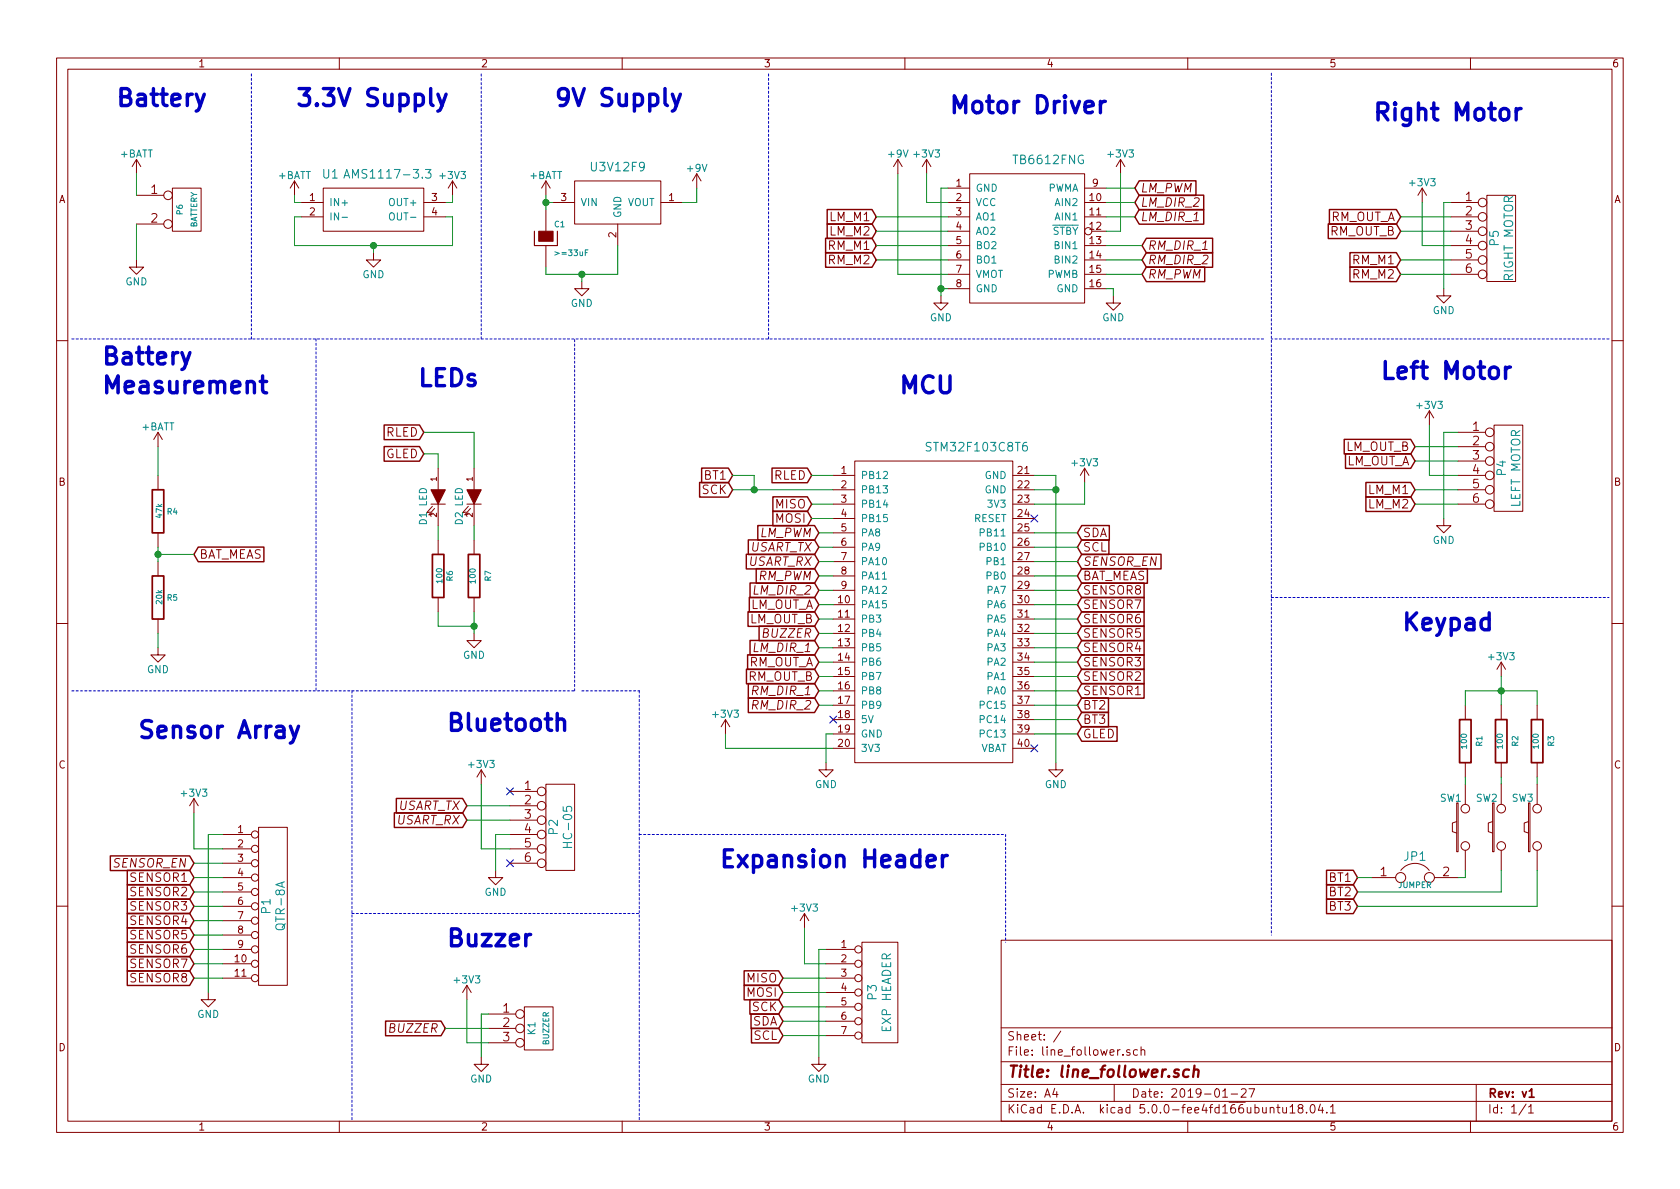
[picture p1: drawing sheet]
EESchema Schematic File Version 4
LIBS:line_follower-cache
EELAYER 26 0
EELAYER END
$Descr A4 11693 8268
encoding utf-8
Sheet 1 1
Title "line_follower.sch"
Date "2019-01-27"
Rev "v1"
Comp ""
Comment1 ""
Comment2 ""
Comment3 ""
Comment4 ""
$EndDescr
$Comp
L line_follower-cache:TB6612FNG U7
U 1 1
P 7150 1650
F 0 "U7" H 6800 2200 60  0001 C CNN
F 1 "TB6612FNG" H 7300 2200 60  0000 C CNN
F 2 "line_follower:tb6612fng_sparkfun" H 6750 1650 60  0001 C CNN
F 3 "" H 6750 1650 60  0000 C CNN
	1    7150 1650
	1    0    0    -1  
$EndComp
$Comp
L line_follower-cache:SW_PUSH SW2
U 1 1
P 10450 5750
F 0 "SW2" V 10650 5850 50  0000 C CNN
F 1 "SW_PUSH" H 10450 5670 50  0001 C CNN
F 2 "line_follower:SW_PUSH_6mm_h5mm" H 10450 5750 60  0001 C CNN
F 3 "~" H 10450 5750 60  0000 C CNN
	1    10450 5750
	0    -1   -1   0   
$EndComp
$Comp
L line_follower-cache:SW_PUSH SW3
U 1 1
P 10700 5750
F 0 "SW3" V 10900 5850 50  0000 C CNN
F 1 "SW_PUSH" H 10700 5670 50  0001 C CNN
F 2 "line_follower:SW_PUSH_6mm_h5mm" H 10700 5750 60  0001 C CNN
F 3 "~" H 10700 5750 60  0000 C CNN
	1    10700 5750
	0    -1   -1   0   
$EndComp
NoConn ~ 5800 5000
NoConn ~ 7200 5200
NoConn ~ 7200 3600
$Comp
L line_follower-cache:R R4
U 1 1
P 1100 3550
F 0 "R4" H 1200 3550 40  0000 C CNN
F 1 "47k" V 1107 3551 40  0000 C CNN
F 2 "line_follower:R_Axial_DIN0204_L3.6mm_D1.6mm_P7.62mm_Horizontal" V 1030 3550 30  0001 C CNN
F 3 "~" H 1100 3550 30  0000 C CNN
	1    1100 3550
	1    0    0    -1  
$EndComp
$Comp
L line_follower-cache:R R5
U 1 1
P 1100 4150
F 0 "R5" H 1200 4150 40  0000 C CNN
F 1 "20k" V 1107 4151 40  0000 C CNN
F 2 "line_follower:R_Axial_DIN0204_L3.6mm_D1.6mm_P7.62mm_Horizontal" V 1030 4150 30  0001 C CNN
F 3 "~" H 1100 4150 30  0000 C CNN
	1    1100 4150
	1    0    0    -1  
$EndComp
Text GLabel 9750 1500 0    60   Input ~ 0
RM_OUT_A
Text GLabel 9750 1600 0    60   Input ~ 0
RM_OUT_B
Text GLabel 9750 1800 0    60   Input ~ 0
RM_M1
Text GLabel 9750 1900 0    60   Input ~ 0
RM_M2
Text GLabel 6100 1700 0    60   Input ~ 0
RM_M1
Text GLabel 6100 1800 0    60   Input ~ 0
RM_M2
Text GLabel 6100 1600 0    60   Input ~ 0
LM_M2
Text GLabel 6100 1500 0    60   Input ~ 0
LM_M1
Text GLabel 9850 3400 0    60   Input ~ 0
LM_M1
Text GLabel 9850 3500 0    60   Input ~ 0
LM_M2
Text GLabel 9850 3200 0    60   Input ~ 0
LM_OUT_A
Text GLabel 9850 3100 0    60   Input ~ 0
LM_OUT_B
Text GLabel 5700 4600 0    60   Input ~ 0
RM_OUT_A
Text GLabel 5700 4700 0    60   Input ~ 0
RM_OUT_B
Text GLabel 5700 4200 0    60   Input ~ 0
LM_OUT_A
Text GLabel 5700 4300 0    60   Input ~ 0
LM_OUT_B
Text GLabel 1350 3850 2    60   Input ~ 0
BAT_MEAS
Text GLabel 7500 4000 2    60   Input ~ 0
BAT_MEAS
Text GLabel 7500 4800 2    60   Input ~ 0
SENSOR1
Text GLabel 7500 4700 2    60   Input ~ 0
SENSOR2
Text GLabel 7500 4600 2    60   Input ~ 0
SENSOR3
Text GLabel 7500 4500 2    60   Input ~ 0
SENSOR4
Text GLabel 7500 4400 2    60   Input ~ 0
SENSOR5
Text GLabel 7500 4300 2    60   Input ~ 0
SENSOR6
Text GLabel 7500 4200 2    60   Input ~ 0
SENSOR7
Text GLabel 7500 4100 2    60   Input ~ 0
SENSOR8
Text GLabel 1350 6100 0    60   Input ~ 0
SENSOR1
Text GLabel 1350 6200 0    60   Input ~ 0
SENSOR2
Text GLabel 1350 6300 0    60   Input ~ 0
SENSOR3
Text GLabel 1350 6400 0    60   Input ~ 0
SENSOR4
Text GLabel 1350 6500 0    60   Input ~ 0
SENSOR5
Text GLabel 1350 6600 0    60   Input ~ 0
SENSOR6
Text GLabel 1350 6700 0    60   Input ~ 0
SENSOR7
Text GLabel 1350 6800 0    60   Input ~ 0
SENSOR8
Text GLabel 7500 3900 2    60   Input Italic 0
SENSOR_EN
Text GLabel 1350 6000 0    60   Input Italic 0
SENSOR_EN
Text GLabel 5700 4400 0    60   Input Italic 0
BUZZER
Text GLabel 3100 7150 0    60   Input Italic 0
BUZZER
Text GLabel 7900 1300 2    60   Input Italic 0
LM_PWM
Text GLabel 7950 1900 2    60   Input Italic 0
RM_PWM
Text GLabel 5700 4000 0    60   Input Italic 0
RM_PWM
Text GLabel 5700 3700 0    60   Input Italic 0
LM_PWM
Text GLabel 7950 1800 2    60   Input Italic 0
RM_DIR_2
Text GLabel 7950 1700 2    60   Input Italic 0
RM_DIR_1
Text GLabel 7900 1500 2    60   Input Italic 0
LM_DIR_1
Text GLabel 7900 1400 2    60   Input Italic 0
LM_DIR_2
Text GLabel 5700 4100 0    60   Input Italic 0
LM_DIR_2
Text GLabel 5700 4500 0    60   Input Italic 0
LM_DIR_1
Text GLabel 5700 3900 0    60   Input Italic 0
USART_RX
Text GLabel 5700 3800 0    60   Input Italic 0
USART_TX
Text GLabel 3250 5700 0    60   Input Italic 0
USART_RX
Text GLabel 3250 5600 0    60   Input Italic 0
USART_TX
Text GLabel 5100 3300 0    60   Input ~ 0
BT1
Text GLabel 7500 4900 2    60   Input ~ 0
BT2
Text GLabel 7500 5000 2    60   Input ~ 0
BT3
Text GLabel 9450 6100 0    60   Input ~ 0
BT1
Text GLabel 9450 6200 0    60   Input ~ 0
BT2
NoConn ~ 3550 5500
NoConn ~ 3550 6000
$Comp
L line_follower-cache:LED D2
U 1 1
P 3300 3450
F 0 "D2" H 3450 3350 50  0000 C CNN
F 1 "LED" H 3300 3350 50  0000 C CNN
F 2 "line_follower:LED_D5.0mm" H 3300 3450 60  0001 C CNN
F 3 "" H 3300 3450 60  0000 C CNN
	1    3300 3450
	0    1    1    0   
$EndComp
$Comp
L line_follower-cache:LED D1
U 1 1
P 3050 3450
F 0 "D1" H 3200 3350 50  0000 C CNN
F 1 "LED" H 3050 3350 50  0000 C CNN
F 2 "line_follower:LED_D5.0mm" H 3050 3450 60  0001 C CNN
F 3 "" H 3050 3450 60  0000 C CNN
	1    3050 3450
	0    1    1    0   
$EndComp
$Comp
L line_follower-cache:R R7
U 1 1
P 3300 4000
F 0 "R7" V 3200 4000 40  0000 C CNN
F 1 "100" V 3307 4001 40  0000 C CNN
F 2 "line_follower:R_Axial_DIN0204_L3.6mm_D1.6mm_P7.62mm_Horizontal" V 3230 4000 30  0001 C CNN
F 3 "" H 3300 4000 30  0000 C CNN
	1    3300 4000
	-1   0    0    1   
$EndComp
$Comp
L line_follower-cache:R R6
U 1 1
P 3050 4000
F 0 "R6" V 3130 4000 40  0000 C CNN
F 1 "100" V 3057 4001 40  0000 C CNN
F 2 "line_follower:R_Axial_DIN0204_L3.6mm_D1.6mm_P7.62mm_Horizontal" V 2980 4000 30  0001 C CNN
F 3 "" H 3050 4000 30  0000 C CNN
	1    3050 4000
	1    0    0    -1  
$EndComp
Text GLabel 7500 5100 2    60   Input ~ 0
GLED
Text GLabel 5650 3300 0    60   Input ~ 0
RLED
Text GLabel 2950 3150 0    60   Input ~ 0
GLED
Text GLabel 2950 3000 0    60   Input ~ 0
RLED
Text GLabel 5450 7100 0    60   Input ~ 0
SDA
Text GLabel 5450 7200 0    60   Input ~ 0
SCL
Text GLabel 5450 6800 0    60   Input ~ 0
MISO
Text GLabel 5450 6900 0    60   Input ~ 0
MOSI
Text GLabel 5450 7000 0    60   Input ~ 0
SCK
Text GLabel 5100 3400 0    60   Input ~ 0
SCK
Text GLabel 5650 3500 0    60   Input ~ 0
MISO
Text GLabel 5650 3600 0    60   Input ~ 0
MOSI
Text GLabel 7500 3700 2    60   Input ~ 0
SDA
Text GLabel 7500 3800 2    60   Input ~ 0
SCL
$Comp
L line_follower-cache:JUMPER JP1
U 1 1
P 9850 6100
F 0 "JP1" H 9850 6250 60  0000 C CNN
F 1 "JUMPER" H 9850 6050 40  0000 C CNN
F 2 "line_follower:Pin_Header_Straight_1x02_Pitch2.54mm" H 9850 6100 60  0001 C CNN
F 3 "" H 9850 6100 60  0000 C CNN
	1    9850 6100
	1    0    0    -1  
$EndComp
Text GLabel 5700 4800 0    60   Input Italic 0
RM_DIR_1
Text GLabel 5700 4900 0    60   Input Italic 0
RM_DIR_2
$Comp
L line_follower-cache:CAPAPOL C1
U 1 1
P 3800 1650
F 0 "C1" H 3850 1750 40  0000 L CNN
F 1 ">=33uF" H 3850 1550 40  0000 L CNN
F 2 "line_follower:CP_Radial_D6.3mm_P2.50mm" H 3900 1500 30  0001 C CNN
F 3 "" H 3800 1650 300 0000 C CNN
	1    3800 1650
	1    0    0    -1  
$EndComp
$Comp
L line_follower-cache:R R1
U 1 1
P 10200 5150
F 0 "R1" V 10100 5150 40  0000 C CNN
F 1 "100" V 10207 5151 40  0000 C CNN
F 2 "line_follower:R_Axial_DIN0204_L3.6mm_D1.6mm_P7.62mm_Horizontal" V 10130 5150 30  0001 C CNN
F 3 "" H 10200 5150 30  0000 C CNN
	1    10200 5150
	-1   0    0    1   
$EndComp
$Comp
L line_follower-cache:R R2
U 1 1
P 10450 5150
F 0 "R2" V 10350 5150 40  0000 C CNN
F 1 "100" V 10457 5151 40  0000 C CNN
F 2 "line_follower:R_Axial_DIN0204_L3.6mm_D1.6mm_P7.62mm_Horizontal" V 10380 5150 30  0001 C CNN
F 3 "" H 10450 5150 30  0000 C CNN
	1    10450 5150
	-1   0    0    1   
$EndComp
$Comp
L line_follower-cache:R R3
U 1 1
P 10700 5150
F 0 "R3" V 10600 5150 40  0000 C CNN
F 1 "100" V 10707 5151 40  0000 C CNN
F 2 "line_follower:R_Axial_DIN0204_L3.6mm_D1.6mm_P7.62mm_Horizontal" V 10630 5150 30  0001 C CNN
F 3 "" H 10700 5150 30  0000 C CNN
	1    10700 5150
	-1   0    0    1   
$EndComp
$Comp
L line_follower-cache:+3V3 #PWR01
U 1 1
P 3150 1350
F 0 "#PWR01" H 3150 1200 50  0001 C CNN
F 1 "+3V3" H 3150 1490 50  0000 C CNN
F 2 "" H 3150 1350 50  0001 C CNN
F 3 "" H 3150 1350 50  0001 C CNN
	1    3150 1350
	1    0    0    -1  
$EndComp
$Comp
L line_follower-cache:+9V #PWR02
U 1 1
P 4850 1300
F 0 "#PWR02" H 4850 1150 50  0001 C CNN
F 1 "+9V" H 4850 1440 50  0000 C CNN
F 2 "" H 4850 1300 50  0001 C CNN
F 3 "" H 4850 1300 50  0001 C CNN
	1    4850 1300
	1    0    0    -1  
$EndComp
$Comp
L line_follower-cache:+9V #PWR03
U 1 1
P 6250 1200
F 0 "#PWR03" H 6250 1050 50  0001 C CNN
F 1 "+9V" H 6250 1340 50  0000 C CNN
F 2 "" H 6250 1200 50  0001 C CNN
F 3 "" H 6250 1200 50  0001 C CNN
	1    6250 1200
	1    0    0    -1  
$EndComp
$Comp
L line_follower-cache:+3V3 #PWR04
U 1 1
P 6450 1200
F 0 "#PWR04" H 6450 1050 50  0001 C CNN
F 1 "+3V3" H 6450 1340 50  0000 C CNN
F 2 "" H 6450 1200 50  0001 C CNN
F 3 "" H 6450 1200 50  0001 C CNN
	1    6450 1200
	1    0    0    -1  
$EndComp
$Comp
L line_follower-cache:GND #PWR05
U 1 1
P 6550 2050
F 0 "#PWR05" H 6550 1800 50  0001 C CNN
F 1 "GND" H 6550 1900 50  0000 C CNN
F 2 "" H 6550 2050 50  0001 C CNN
F 3 "" H 6550 2050 50  0001 C CNN
	1    6550 2050
	1    0    0    -1  
$EndComp
$Comp
L line_follower-cache:GND #PWR06
U 1 1
P 7750 2050
F 0 "#PWR06" H 7750 1800 50  0001 C CNN
F 1 "GND" H 7750 1900 50  0000 C CNN
F 2 "" H 7750 2050 50  0001 C CNN
F 3 "" H 7750 2050 50  0001 C CNN
	1    7750 2050
	1    0    0    -1  
$EndComp
$Comp
L line_follower-cache:GND #PWR07
U 1 1
P 10050 2000
F 0 "#PWR07" H 10050 1750 50  0001 C CNN
F 1 "GND" H 10050 1850 50  0000 C CNN
F 2 "" H 10050 2000 50  0001 C CNN
F 3 "" H 10050 2000 50  0001 C CNN
	1    10050 2000
	1    0    0    -1  
$EndComp
$Comp
L line_follower-cache:+3V3 #PWR08
U 1 1
P 9900 1400
F 0 "#PWR08" H 9900 1250 50  0001 C CNN
F 1 "+3V3" H 9900 1540 50  0000 C CNN
F 2 "" H 9900 1400 50  0001 C CNN
F 3 "" H 9900 1400 50  0001 C CNN
	1    9900 1400
	1    0    0    -1  
$EndComp
$Comp
L line_follower-cache:GND #PWR09
U 1 1
P 10050 3600
F 0 "#PWR09" H 10050 3350 50  0001 C CNN
F 1 "GND" H 10050 3450 50  0000 C CNN
F 2 "" H 10050 3600 50  0001 C CNN
F 3 "" H 10050 3600 50  0001 C CNN
	1    10050 3600
	1    0    0    -1  
$EndComp
$Comp
L line_follower-cache:+3V3 #PWR010
U 1 1
P 9950 2950
F 0 "#PWR010" H 9950 2800 50  0001 C CNN
F 1 "+3V3" H 9950 3090 50  0000 C CNN
F 2 "" H 9950 2950 50  0001 C CNN
F 3 "" H 9950 2950 50  0001 C CNN
	1    9950 2950
	1    0    0    -1  
$EndComp
$Comp
L line_follower-cache:GND #PWR011
U 1 1
P 3300 4400
F 0 "#PWR011" H 3300 4150 50  0001 C CNN
F 1 "GND" H 3300 4250 50  0000 C CNN
F 2 "" H 3300 4400 50  0001 C CNN
F 3 "" H 3300 4400 50  0001 C CNN
	1    3300 4400
	1    0    0    -1  
$EndComp
Text GLabel 9450 6300 0    60   Input ~ 0
BT3
$Comp
L line_follower-cache:+3V3 #PWR012
U 1 1
P 10450 4700
F 0 "#PWR012" H 10450 4550 50  0001 C CNN
F 1 "+3V3" H 10450 4840 50  0000 C CNN
F 2 "" H 10450 4700 50  0001 C CNN
F 3 "" H 10450 4700 50  0001 C CNN
	1    10450 4700
	1    0    0    -1  
$EndComp
$Comp
L line_follower-cache:CONN_11 P1
U 1 1
P 1900 6300
F 0 "P1" V 1850 6300 60  0000 C CNN
F 1 "QTR-8A" V 1950 6300 60  0000 C CNN
F 2 "line_follower:Pin_Header_Straight_1x11_Pitch2.54mm" H 1900 6300 60  0001 C CNN
F 3 "" H 1900 6300 60  0000 C CNN
	1    1900 6300
	1    0    0    -1  
$EndComp
$Comp
L line_follower-cache:CONN_7 P3
U 1 1
P 6100 6900
F 0 "P3" V 6070 6900 60  0000 C CNN
F 1 "EXP HEADER" V 6170 6900 60  0000 C CNN
F 2 "line_follower:Header" H 6100 6900 60  0001 C CNN
F 3 "" H 6100 6900 60  0000 C CNN
	1    6100 6900
	1    0    0    -1  
$EndComp
$Comp
L line_follower-cache:CONN_6 P2
U 1 1
P 3900 5750
F 0 "P2" V 3850 5750 60  0000 C CNN
F 1 "HC-05" V 3950 5750 60  0000 C CNN
F 2 "line_follower:HC-05" H 3900 5750 60  0001 C CNN
F 3 "" H 3900 5750 60  0000 C CNN
	1    3900 5750
	1    0    0    -1  
$EndComp
$Comp
L line_follower-cache:+3V3 #PWR013
U 1 1
P 3350 5450
F 0 "#PWR013" H 3350 5300 50  0001 C CNN
F 1 "+3V3" H 3350 5590 50  0000 C CNN
F 2 "" H 3350 5450 50  0001 C CNN
F 3 "" H 3350 5450 50  0001 C CNN
	1    3350 5450
	1    0    0    -1  
$EndComp
$Comp
L line_follower-cache:GND #PWR014
U 1 1
P 3450 6050
F 0 "#PWR014" H 3450 5800 50  0001 C CNN
F 1 "GND" H 3450 5900 50  0000 C CNN
F 2 "" H 3450 6050 50  0001 C CNN
F 3 "" H 3450 6050 50  0001 C CNN
	1    3450 6050
	1    0    0    -1  
$EndComp
$Comp
L line_follower-cache:+3V3 #PWR015
U 1 1
P 5600 6450
F 0 "#PWR015" H 5600 6300 50  0001 C CNN
F 1 "+3V3" H 5600 6590 50  0000 C CNN
F 2 "" H 5600 6450 50  0001 C CNN
F 3 "" H 5600 6450 50  0001 C CNN
	1    5600 6450
	1    0    0    -1  
$EndComp
$Comp
L line_follower-cache:GND #PWR016
U 1 1
P 5700 7350
F 0 "#PWR016" H 5700 7100 50  0001 C CNN
F 1 "GND" H 5700 7200 50  0000 C CNN
F 2 "" H 5700 7350 50  0001 C CNN
F 3 "" H 5700 7350 50  0001 C CNN
	1    5700 7350
	1    0    0    -1  
$EndComp
$Comp
L line_follower-cache:GND #PWR017
U 1 1
P 1450 6900
F 0 "#PWR017" H 1450 6650 50  0001 C CNN
F 1 "GND" H 1450 6750 50  0000 C CNN
F 2 "" H 1450 6900 50  0001 C CNN
F 3 "" H 1450 6900 50  0001 C CNN
	1    1450 6900
	1    0    0    -1  
$EndComp
$Comp
L line_follower-cache:+3V3 #PWR018
U 1 1
P 1350 5650
F 0 "#PWR018" H 1350 5500 50  0001 C CNN
F 1 "+3V3" H 1350 5790 50  0000 C CNN
F 2 "" H 1350 5650 50  0001 C CNN
F 3 "" H 1350 5650 50  0001 C CNN
	1    1350 5650
	1    0    0    -1  
$EndComp
$Comp
L line_follower-cache:CONN_3 K1
U 1 1
P 3750 7150
F 0 "K1" V 3700 7150 50  0000 C CNN
F 1 "BUZZER" V 3800 7150 40  0000 C CNN
F 2 "line_follower:Buzzer" H 3750 7150 60  0001 C CNN
F 3 "" H 3750 7150 60  0000 C CNN
	1    3750 7150
	1    0    0    -1  
$EndComp
$Comp
L line_follower-cache:GND #PWR019
U 1 1
P 3350 7350
F 0 "#PWR019" H 3350 7100 50  0001 C CNN
F 1 "GND" H 3350 7200 50  0000 C CNN
F 2 "" H 3350 7350 50  0001 C CNN
F 3 "" H 3350 7350 50  0001 C CNN
	1    3350 7350
	1    0    0    -1  
$EndComp
$Comp
L line_follower-cache:+3V3 #PWR020
U 1 1
P 3250 6950
F 0 "#PWR020" H 3250 6800 50  0001 C CNN
F 1 "+3V3" H 3250 7090 50  0000 C CNN
F 2 "" H 3250 6950 50  0001 C CNN
F 3 "" H 3250 6950 50  0001 C CNN
	1    3250 6950
	1    0    0    -1  
$EndComp
$Comp
L line_follower-cache:CONN_6 P4
U 1 1
P 10500 3250
F 0 "P4" V 10450 3250 60  0000 C CNN
F 1 "LEFT MOTOR" V 10550 3250 60  0000 C CNN
F 2 "line_follower:pololu_magnetic_encoder" H 10500 3250 60  0001 C CNN
F 3 "" H 10500 3250 60  0000 C CNN
	1    10500 3250
	1    0    0    -1  
$EndComp
$Comp
L line_follower-cache:CONN_6 P5
U 1 1
P 10450 1650
F 0 "P5" V 10400 1650 60  0000 C CNN
F 1 "RIGHT MOTOR" V 10500 1650 60  0000 C CNN
F 2 "line_follower:pololu_magnetic_encoder" H 10450 1650 60  0001 C CNN
F 3 "" H 10450 1650 60  0000 C CNN
	1    10450 1650
	1    0    0    -1  
$EndComp
$Comp
L line_follower-cache:GND #PWR021
U 1 1
P 950 1800
F 0 "#PWR021" H 950 1550 50  0001 C CNN
F 1 "GND" H 950 1650 50  0000 C CNN
F 2 "" H 950 1800 50  0001 C CNN
F 3 "" H 950 1800 50  0001 C CNN
	1    950  1800
	1    0    0    -1  
$EndComp
$Comp
L line_follower-cache:GND #PWR022
U 1 1
P 1100 4500
F 0 "#PWR022" H 1100 4250 50  0001 C CNN
F 1 "GND" H 1100 4350 50  0000 C CNN
F 2 "" H 1100 4500 50  0001 C CNN
F 3 "" H 1100 4500 50  0001 C CNN
	1    1100 4500
	1    0    0    -1  
$EndComp
$Comp
L line_follower-cache:+3V3 #PWR023
U 1 1
P 7550 3350
F 0 "#PWR023" H 7550 3200 50  0001 C CNN
F 1 "+3V3" H 7550 3490 50  0000 C CNN
F 2 "" H 7550 3350 50  0001 C CNN
F 3 "" H 7550 3350 50  0001 C CNN
	1    7550 3350
	1    0    0    -1  
$EndComp
$Comp
L line_follower-cache:GND #PWR024
U 1 1
P 7350 5300
F 0 "#PWR024" H 7350 5050 50  0001 C CNN
F 1 "GND" H 7350 5150 50  0000 C CNN
F 2 "" H 7350 5300 50  0001 C CNN
F 3 "" H 7350 5300 50  0001 C CNN
	1    7350 5300
	1    0    0    -1  
$EndComp
$Comp
L line_follower-cache:+3V3 #PWR025
U 1 1
P 5050 5100
F 0 "#PWR025" H 5050 4950 50  0001 C CNN
F 1 "+3V3" H 5050 5240 50  0000 C CNN
F 2 "" H 5050 5100 50  0001 C CNN
F 3 "" H 5050 5100 50  0001 C CNN
	1    5050 5100
	1    0    0    -1  
$EndComp
$Comp
L line_follower-cache:GND #PWR026
U 1 1
P 5750 5300
F 0 "#PWR026" H 5750 5050 50  0001 C CNN
F 1 "GND" H 5750 5150 50  0000 C CNN
F 2 "" H 5750 5300 50  0001 C CNN
F 3 "" H 5750 5300 50  0001 C CNN
	1    5750 5300
	1    0    0    -1  
$EndComp
$Comp
L line_follower-cache:U3V12F9 U2
U 1 1
P 4300 1400
F 0 "U2" H 4000 1700 60  0001 C CNN
F 1 "U3V12F9" H 4300 1650 60  0000 C CNN
F 2 "line_follower:u3v12f9" H 3900 1100 60  0001 C CNN
F 3 "" H 3900 1100 60  0000 C CNN
	1    4300 1400
	1    0    0    -1  
$EndComp
$Comp
L line_follower-cache:STM32F103C8T6 U6
U 1 1
P 6500 4350
F 0 "U6" H 5850 5600 60  0001 C CNN
F 1 "STM32F103C8T6" H 6800 5600 60  0000 C CNN
F 2 "line_follower:BluePill_STM32F103C" H 6700 5200 60  0001 C CNN
F 3 "~" H 6700 5200 60  0000 C CNN
	1    6500 4350
	1    0    0    -1  
$EndComp
$Comp
L line_follower-cache:+3V3 #PWR027
U 1 1
P 7800 1200
F 0 "#PWR027" H 7800 1050 50  0001 C CNN
F 1 "+3V3" H 7800 1340 50  0000 C CNN
F 2 "" H 7800 1200 50  0001 C CNN
F 3 "" H 7800 1200 50  0001 C CNN
	1    7800 1200
	1    0    0    -1  
$EndComp
$Comp
L line_follower-cache:SW_PUSH SW1
U 1 1
P 10200 5750
F 0 "SW1" V 10400 5850 50  0000 C CNN
F 1 "SW_PUSH" H 10200 5670 50  0001 C CNN
F 2 "line_follower:SW_PUSH_6mm_h5mm" H 10200 5750 60  0001 C CNN
F 3 "~" H 10200 5750 60  0000 C CNN
	1    10200 5750
	0    -1   -1   0   
$EndComp
$Comp
L line_follower-cache:+BATT #PWR028
U 1 1
P 1100 3100
F 0 "#PWR028" H 1100 2950 50  0001 C CNN
F 1 "+BATT" H 1100 3240 50  0000 C CNN
F 2 "" H 1100 3100 50  0001 C CNN
F 3 "" H 1100 3100 50  0001 C CNN
	1    1100 3100
	1    0    0    -1  
$EndComp
$Comp
L line_follower-cache:CONN_2 P6
U 1 1
P 1300 1450
F 0 "P6" V 1250 1450 40  0000 C CNN
F 1 "BATTERY" V 1350 1450 40  0000 C CNN
F 2 "line_follower:2S_LiPo" H 1300 1450 60  0001 C CNN
F 3 "" H 1300 1450 60  0000 C CNN
	1    1300 1450
	1    0    0    -1  
$EndComp
$Comp
L line_follower-cache:+BATT #PWR029
U 1 1
P 950 1200
F 0 "#PWR029" H 950 1050 50  0001 C CNN
F 1 "+BATT" H 950 1340 50  0000 C CNN
F 2 "" H 950 1200 50  0001 C CNN
F 3 "" H 950 1200 50  0001 C CNN
	1    950  1200
	1    0    0    -1  
$EndComp
$Comp
L line_follower-cache:+BATT #PWR030
U 1 1
P 2050 1350
F 0 "#PWR030" H 2050 1200 50  0001 C CNN
F 1 "+BATT" H 2050 1490 50  0000 C CNN
F 2 "" H 2050 1350 50  0001 C CNN
F 3 "" H 2050 1350 50  0001 C CNN
	1    2050 1350
	1    0    0    -1  
$EndComp
$Comp
L line_follower-cache:GND #PWR031
U 1 1
P 2600 1750
F 0 "#PWR031" H 2600 1500 50  0001 C CNN
F 1 "GND" H 2600 1600 50  0000 C CNN
F 2 "" H 2600 1750 50  0001 C CNN
F 3 "" H 2600 1750 50  0001 C CNN
	1    2600 1750
	1    0    0    -1  
$EndComp
$Comp
L line_follower-cache:+BATT #PWR032
U 1 1
P 3800 1350
F 0 "#PWR032" H 3800 1200 50  0001 C CNN
F 1 "+BATT" H 3800 1490 50  0000 C CNN
F 2 "" H 3800 1350 50  0001 C CNN
F 3 "" H 3800 1350 50  0001 C CNN
	1    3800 1350
	1    0    0    -1  
$EndComp
$Comp
L line_follower-cache:GND #PWR033
U 1 1
P 4050 1950
F 0 "#PWR033" H 4050 1700 50  0001 C CNN
F 1 "GND" H 4050 1800 50  0000 C CNN
F 2 "" H 4050 1950 50  0001 C CNN
F 3 "" H 4050 1950 50  0001 C CNN
	1    4050 1950
	1    0    0    -1  
$EndComp
Text Notes 9550 850  0    118  ~ 24
Right Motor
Text Notes 9600 2650 0    118  ~ 24
Left Motor
Wire Wire Line
	7900 1300 7700 1300
Wire Wire Line
	7700 1900 7950 1900
Wire Wire Line
	1100 3100 1100 3300
Wire Wire Line
	1100 3800 1100 3850
Connection ~ 1100 3850
Wire Wire Line
	1100 3850 1350 3850
Wire Wire Line
	7500 4000 7200 4000
Wire Wire Line
	7500 4100 7200 4100
Wire Wire Line
	7200 4200 7500 4200
Wire Wire Line
	7500 4300 7200 4300
Wire Wire Line
	7200 4400 7500 4400
Wire Wire Line
	7500 4500 7200 4500
Wire Wire Line
	7200 4600 7500 4600
Wire Wire Line
	7500 4700 7200 4700
Wire Wire Line
	7200 4800 7500 4800
Wire Wire Line
	7500 3900 7200 3900
Wire Wire Line
	3100 7150 3400 7150
Wire Wire Line
	5800 4400 5700 4400
Wire Wire Line
	7700 1800 7950 1800
Wire Wire Line
	7950 1700 7700 1700
Wire Wire Line
	7900 1400 7700 1400
Wire Wire Line
	7900 1500 7700 1500
Wire Wire Line
	5700 3900 5800 3900
Wire Wire Line
	5800 3800 5700 3800
Wire Wire Line
	7500 4900 7200 4900
Wire Wire Line
	7500 5000 7200 5000
Wire Wire Line
	3050 3650 3050 3750
Wire Wire Line
	3300 3650 3300 3750
Wire Wire Line
	3300 4250 3300 4350
Wire Wire Line
	3050 4250 3050 4350
Wire Wire Line
	5650 3300 5800 3300
Wire Wire Line
	7200 5100 7500 5100
Wire Wire Line
	3050 3150 3050 3250
Wire Wire Line
	2950 3000 3300 3000
Wire Wire Line
	3300 3000 3300 3250
Wire Wire Line
	2950 3150 3050 3150
Wire Wire Line
	5800 3700 5700 3700
Wire Wire Line
	5800 4000 5700 4000
Wire Wire Line
	5100 3400 5250 3400
Wire Wire Line
	5250 3400 5250 3300
Wire Wire Line
	5250 3300 5100 3300
Connection ~ 5250 3400
Wire Wire Line
	5650 3500 5800 3500
Wire Wire Line
	5800 3600 5650 3600
Wire Wire Line
	5800 4200 5700 4200
Wire Wire Line
	5700 4300 5800 4300
Wire Wire Line
	5700 4600 5800 4600
Wire Wire Line
	5700 4700 5800 4700
Wire Wire Line
	7200 3800 7500 3800
Wire Wire Line
	7500 3700 7200 3700
Wire Wire Line
	9450 6100 9550 6100
Wire Wire Line
	5700 4100 5800 4100
Wire Wire Line
	5700 4500 5800 4500
Wire Wire Line
	5700 4800 5800 4800
Wire Wire Line
	5700 4900 5800 4900
Wire Wire Line
	6550 1300 6550 2000
Wire Wire Line
	6550 2000 6600 2000
Wire Wire Line
	7700 1600 7800 1600
Wire Wire Line
	6100 1800 6600 1800
Wire Wire Line
	6600 1500 6100 1500
Wire Wire Line
	6100 1600 6600 1600
Wire Wire Line
	6600 1700 6100 1700
Wire Wire Line
	6600 1300 6550 1300
Connection ~ 6550 2000
Wire Wire Line
	6600 1400 6450 1400
Wire Wire Line
	6450 1400 6450 1200
Wire Wire Line
	6600 1900 6250 1900
Wire Wire Line
	6250 1900 6250 1200
Wire Wire Line
	10100 1400 10050 1400
Wire Wire Line
	10050 1400 10050 2000
Wire Wire Line
	10100 1700 9900 1700
Wire Wire Line
	9900 1700 9900 1400
Wire Wire Line
	10100 1500 9750 1500
Wire Wire Line
	9750 1600 10100 1600
Wire Wire Line
	10100 1800 9750 1800
Wire Wire Line
	9750 1900 10100 1900
Wire Wire Line
	10050 3600 10050 3000
Wire Wire Line
	10050 3000 10150 3000
Wire Wire Line
	10150 3300 9950 3300
Wire Wire Line
	9950 3300 9950 2950
Wire Wire Line
	9850 3100 10150 3100
Wire Wire Line
	10150 3200 9850 3200
Wire Wire Line
	9850 3400 10150 3400
Wire Wire Line
	10150 3500 9850 3500
Wire Wire Line
	3050 4350 3300 4350
Connection ~ 3300 4350
Wire Wire Line
	5450 6800 5750 6800
Wire Wire Line
	5450 6900 5750 6900
Wire Wire Line
	5450 7000 5750 7000
Wire Wire Line
	5450 7100 5750 7100
Wire Wire Line
	5450 7200 5750 7200
Wire Wire Line
	3250 5700 3550 5700
Wire Wire Line
	3550 5600 3250 5600
Wire Wire Line
	3450 6050 3450 5800
Wire Wire Line
	3450 5800 3550 5800
Wire Wire Line
	3350 5450 3350 5900
Wire Wire Line
	3350 5900 3550 5900
Wire Wire Line
	5750 6600 5700 6600
Wire Wire Line
	5700 6600 5700 7350
Wire Wire Line
	5750 6700 5600 6700
Wire Wire Line
	5600 6700 5600 6450
Wire Wire Line
	1550 5800 1450 5800
Wire Wire Line
	1450 5800 1450 6900
Wire Wire Line
	1550 5900 1350 5900
Wire Wire Line
	1350 5900 1350 5650
Wire Wire Line
	1350 6800 1550 6800
Wire Wire Line
	1550 6700 1350 6700
Wire Wire Line
	1350 6600 1550 6600
Wire Wire Line
	1550 6500 1350 6500
Wire Wire Line
	1350 6400 1550 6400
Wire Wire Line
	1550 6300 1350 6300
Wire Wire Line
	1350 6200 1550 6200
Wire Wire Line
	1550 6100 1350 6100
Wire Wire Line
	1350 6000 1550 6000
Wire Wire Line
	10150 6100 10200 6100
Wire Wire Line
	10450 6200 9450 6200
Wire Wire Line
	9450 6300 10700 6300
Wire Wire Line
	10200 4900 10200 4800
Wire Wire Line
	10200 4800 10450 4800
Wire Wire Line
	10700 4800 10700 4900
Wire Wire Line
	10450 4700 10450 4800
Connection ~ 10450 4800
Wire Wire Line
	3350 7350 3350 7050
Wire Wire Line
	3350 7050 3400 7050
Wire Wire Line
	3250 6950 3250 7250
Wire Wire Line
	3250 7250 3400 7250
Wire Wire Line
	1100 4500 1100 4400
Wire Wire Line
	950  1550 950  1800
Wire Wire Line
	7200 3500 7550 3500
Wire Wire Line
	7550 3500 7550 3350
Wire Wire Line
	7350 5300 7350 3400
Wire Wire Line
	7350 3300 7200 3300
Wire Wire Line
	7200 3400 7350 3400
Connection ~ 7350 3400
Wire Wire Line
	5050 5200 5800 5200
Wire Wire Line
	5050 5200 5050 5100
Wire Wire Line
	5750 5300 5750 5100
Wire Wire Line
	5750 5100 5800 5100
Wire Wire Line
	7700 2000 7750 2000
Wire Wire Line
	7750 2000 7750 2050
Wire Wire Line
	7800 1600 7800 1200
Wire Wire Line
	10200 5450 10200 5400
Wire Wire Line
	10450 5400 10450 5450
Wire Wire Line
	10700 5400 10700 5450
Wire Wire Line
	10200 6100 10200 6050
Wire Wire Line
	10450 6200 10450 6050
Wire Wire Line
	10700 6300 10700 6050
Wire Wire Line
	4750 1400 4850 1400
Wire Wire Line
	4850 1400 4850 1300
Wire Wire Line
	950  1350 950  1200
Wire Wire Line
	2600 1750 2600 1700
Connection ~ 2600 1700
Wire Wire Line
	3100 1400 3150 1400
Wire Wire Line
	3150 1400 3150 1350
Wire Wire Line
	2100 1400 2050 1400
Wire Wire Line
	2050 1400 2050 1350
Wire Wire Line
	2100 1500 2050 1500
Wire Wire Line
	2050 1500 2050 1700
Wire Wire Line
	2050 1700 2600 1700
Wire Wire Line
	3150 1700 3150 1500
Wire Wire Line
	3150 1500 3100 1500
Wire Wire Line
	3800 1350 3800 1400
Wire Wire Line
	3850 1400 3800 1400
Connection ~ 3800 1400
Wire Wire Line
	4300 1700 4300 1900
Wire Wire Line
	4300 1900 4050 1900
Wire Wire Line
	3800 1900 3800 1850
Wire Wire Line
	4050 1950 4050 1900
Connection ~ 4050 1900
Wire Notes Line
	8850 500  8850 6500
Wire Notes Line
	8850 4150 11200 4150
Wire Notes Line
	11200 2350 8850 2350
Wire Notes Line
	500  2350 8800 2350
Wire Notes Line
	5350 2350 5350 500 
Text Notes 6600 800  0    118  ~ 24
Motor Driver
Text Notes 9750 4400 0    118  ~ 24
Keypad
Wire Notes Line
	3350 2350 3350 500 
Wire Notes Line
	1750 2350 1750 500 
Text Notes 3850 750  0    118  ~ 24
9V Supply
Text Notes 2050 750  0    118  ~ 24
3.3V Supply
Text Notes 800  750  0    118  ~ 24
Battery
Wire Notes Line
	2200 2350 2200 4800
Wire Notes Line
	500  4800 4000 4800
Wire Notes Line
	4000 4800 4000 2350
Text Notes 700  2750 0    118  ~ 24
Battery\nMeasurement
Text Notes 2900 2700 0    118  ~ 24
LEDs
Wire Notes Line
	2450 4800 2450 7800
Wire Notes Line
	4050 4800 4450 4800
Wire Notes Line
	4450 4800 4450 7800
Wire Notes Line
	2450 6350 4450 6350
Text Notes 950  5150 0    118  ~ 24
Sensor Array
Text Notes 3100 5100 0    118  ~ 24
Bluetooth
Text Notes 3100 6600 0    118  ~ 24
Buzzer
Wire Notes Line
	4450 5800 7000 5800
Wire Notes Line
	7000 5800 7000 6550
Text Notes 5000 6050 0    118  ~ 24
Expansion Header
Text Notes 6250 2750 0    118  ~ 24
MCU
$Comp
L line_follower-cache:AMS1117-3.3 U1
U 1 1
P 2600 1450
F 0 "U1" H 2300 1700 60  0000 C CNN
F 1 "AMS1117-3.3" H 2700 1700 60  0000 C CNN
F 2 "line_follower:AMS1117-3.3" H 2200 1150 60  0001 C CNN
F 3 "" H 2200 1150 60  0000 C CNN
	1    2600 1450
	1    0    0    -1  
$EndComp
Wire Wire Line
	1100 3850 1100 3900
Wire Wire Line
	5250 3400 5800 3400
Wire Wire Line
	6550 2000 6550 2050
Wire Wire Line
	3300 4350 3300 4400
Wire Wire Line
	10450 4800 10700 4800
Wire Wire Line
	10450 4800 10450 4900
Wire Wire Line
	7350 3400 7350 3300
Wire Wire Line
	2600 1700 3150 1700
Wire Wire Line
	3800 1400 3800 1450
Wire Wire Line
	4050 1900 3800 1900
$EndSCHEMATC
